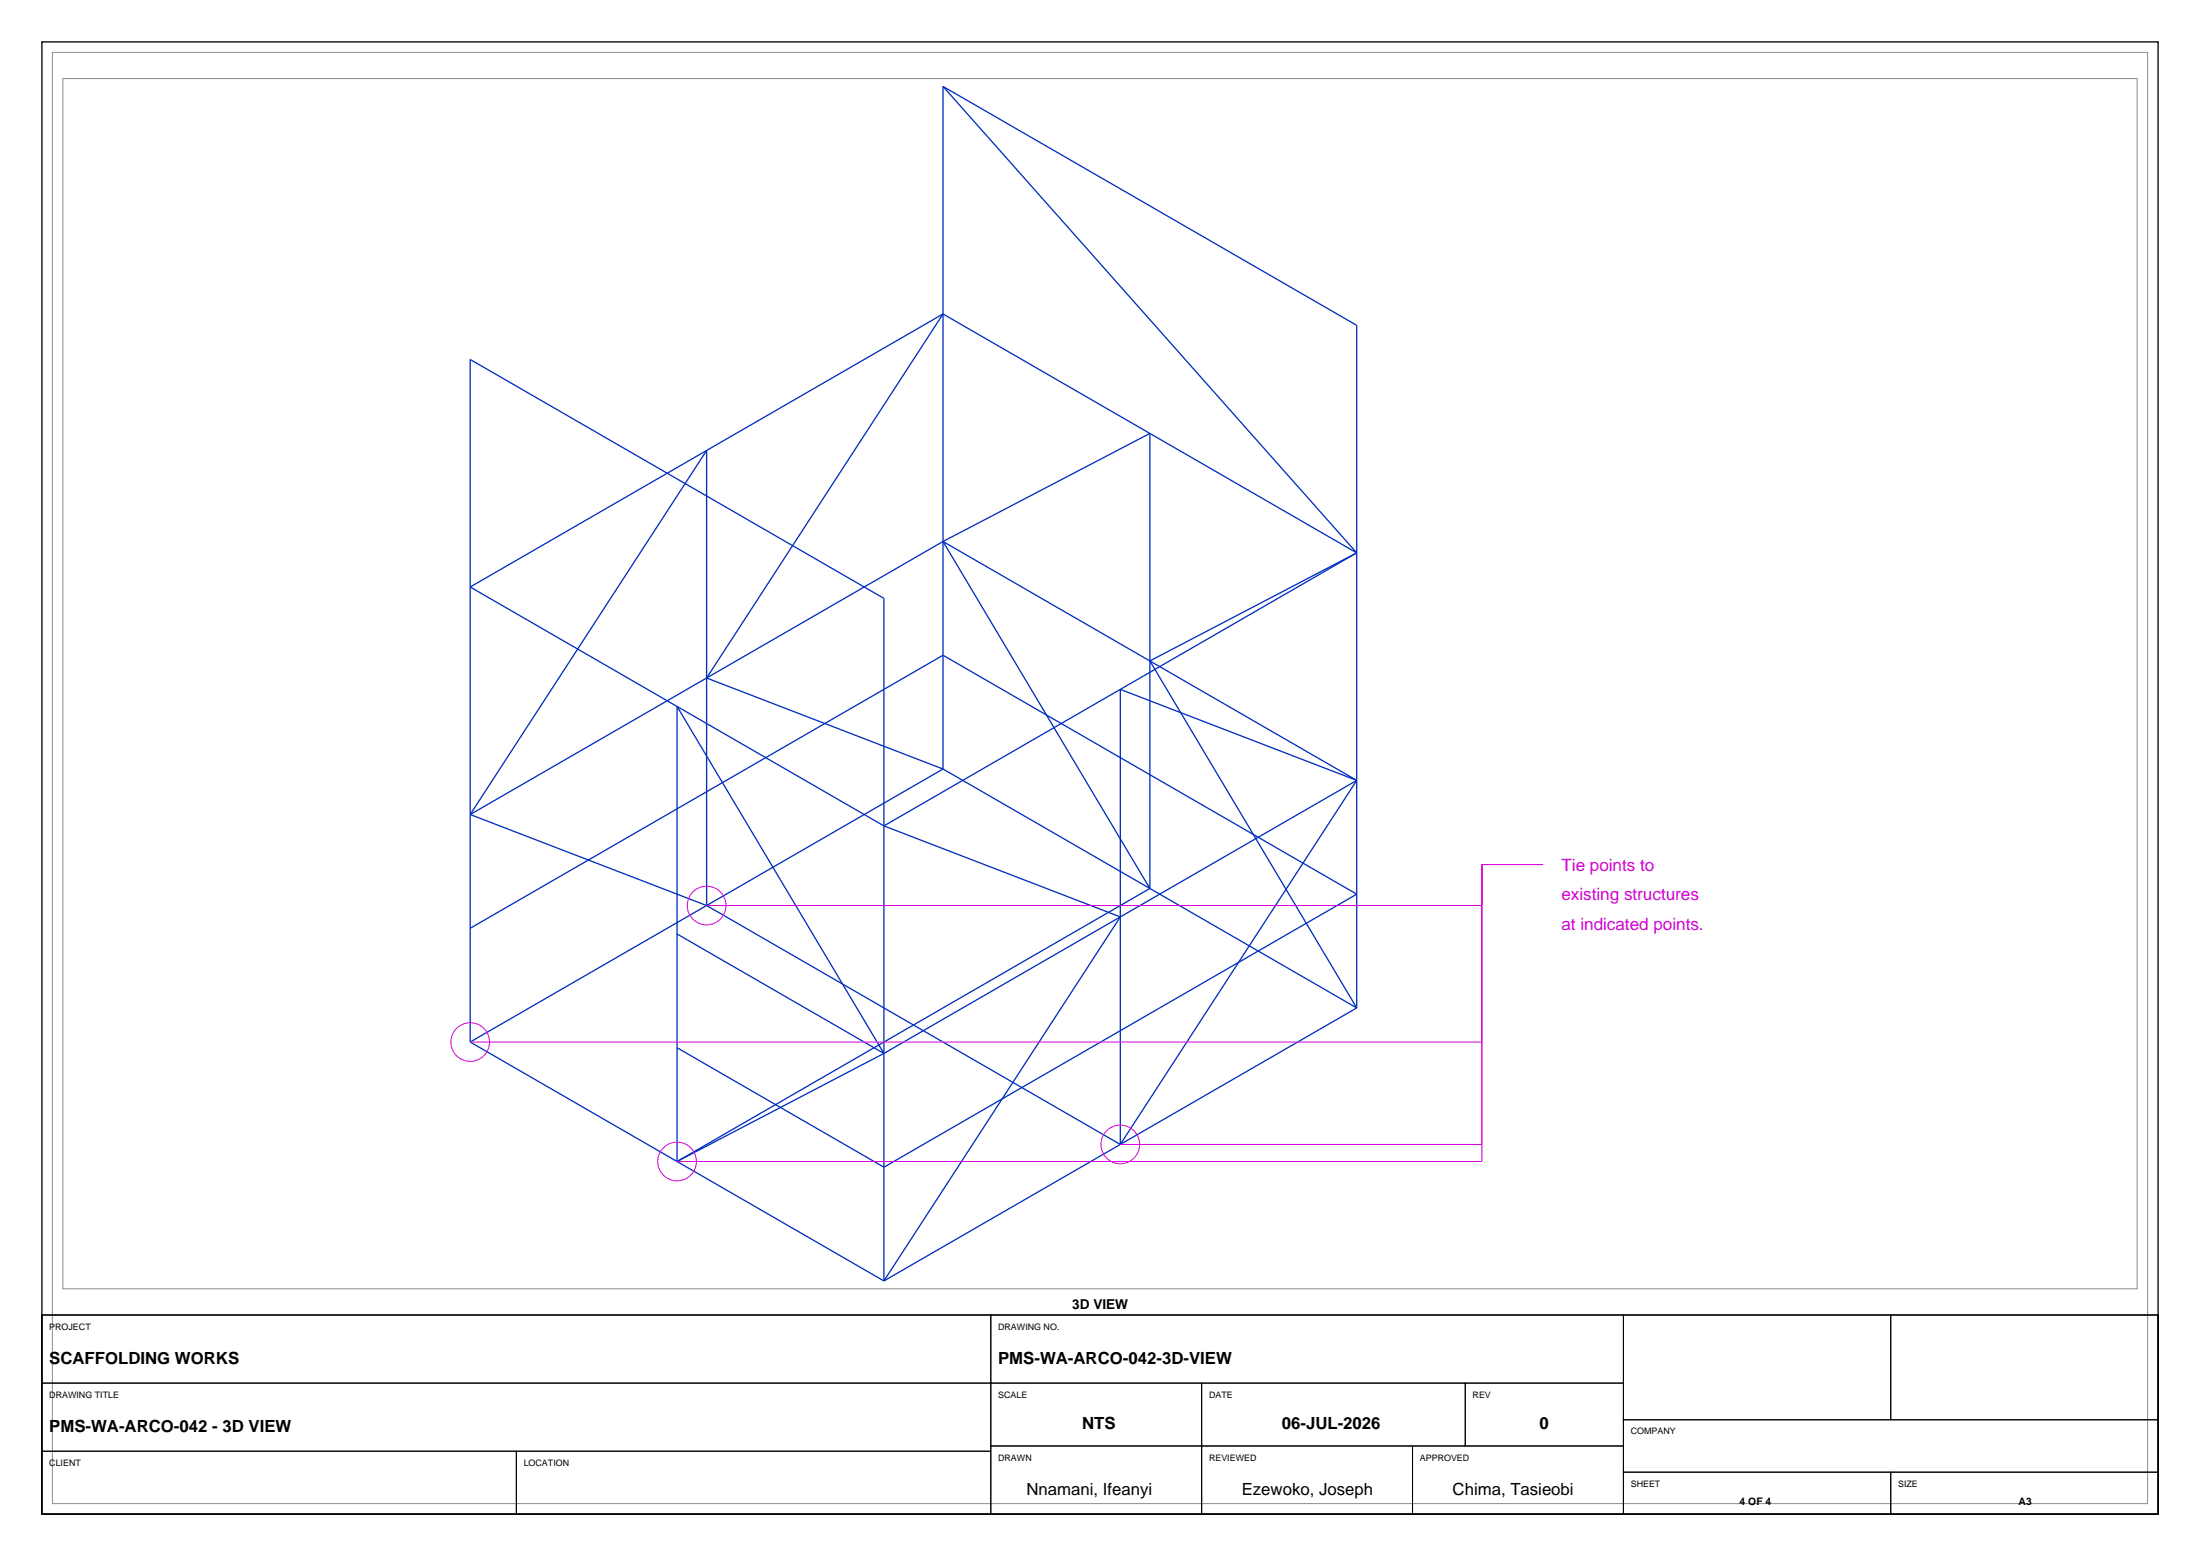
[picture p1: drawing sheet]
<svg xmlns="http://www.w3.org/2000/svg" width="420mm" height="297mm" viewBox="0 0 420 297" stroke-linecap="round" stroke-linejoin="round" font-family="sans-serif">
<path d="M8 8h404v281h-404zM8 251h404v38h-404z" fill="none" stroke="#000" stroke-width=".25"/>
<path d="M10 10h400v277h-400zM12 15h396v231h-396z" fill="none" stroke="#8c8c8c" stroke-width=".19"/>
<g fill="none" stroke="#002ebf" stroke-width=".25">
<path d="M180 16.5l79 45.6v130.3M180 16.5v130.3M180 16.5l79 89M180 59.9l-45.1 26.1M180 59.9l39.5 22.8M180 59.9l-45.1 69.5M134.9 86v86.8M134.9 86l-45.1 26 78.9 45.6M134.9 86l-45.1 69.5M219.5 82.7v86.9M219.5 82.7l39.5 22.8M219.5 82.7l-39.5 20.7"/>
<path d="M180 103.4l79 45.6M180 103.4l-45.1 26M180 103.4l39.5 66.2M259 105.5l-45.1 26.1M259 105.5l-39.5 20.7 39.5 66.2M134.9 129.4l-45.1 26.1M134.9 129.4l45.1 17.4M213.9 131.6v86.8M213.9 131.6l-45.2 26M213.9 131.6l45.1 17.4M89.8 155.5l45.1 17.3M168.7 157.6l45.2 17.4"/>
<path d="M180 146.8l79 45.6M180 146.8l-45.1 26M259 149l-45.1 26M259 149l-45.1 69.4M89.8 177.2l90.2-52.1 79 45.6-90.3 52.1-39.4-22.8M129.3 178.3l39.4 22.8M134.9 172.8l-45.1 26.1M134.9 172.8l79 45.6M213.9 175l-45.2 26.1M213.9 175l-45.2 69.5M219.5 169.6l-90.2 52.1M89.8 198.9l78.9 45.6"/>
<path d="M89.8 198.9v-130.3l78.9 45.6v130.3M259 192.4l-45.1 26M168.7 201.1l-39.4-66.3v86.9M168.7 201.1l-39.4 20.6M213.9 218.4l-45.2 26.1"/>
</g>
<g fill="none" stroke="#d900d9" stroke-width=".19">
<path d="M134.9 172.8h148M294.6 165h-11.7v56.7h-153.6M89.8 198.9h193.1M213.9 218.4h69"/>
<circle cx="134.9" cy="172.8" r="3.7"/>
<circle cx="89.8" cy="198.9" r="3.7"/>
<circle cx="213.9" cy="218.4" r="3.7"/>
<circle cx="129.3" cy="221.7" r="3.7"/>
</g>
<g fill="none" stroke="#000" stroke-width=".19">
<path d="M8 251h181.2v13h-181.2zM189.2 251h120.7v13h-120.7zM309.9 251h51.1v20h-51.1zM361 251h51v20h-51zM8 264h181.2v13h-181.2zM8 277h90.6v12h-90.6zM98.6 277h90.6v12h-90.6zM189.2 264h40.2v12h-40.2zM189.2 276h40.2v13h-40.2zM229.4 264h50.3v12h-50.3zM229.4 276h40.3v13h-40.3zM269.7 276h40.2v13h-40.2z"/>
<path d="M279.7 264h30.2v12h-30.2zM309.9 271h102.1v10h-102.1zM309.9 281h51.1v8h-51.1zM361 281h51v8h-51z"/>
</g>
<g font-size="3.3" fill="#d900d9">
<text x="298.1" y="166.2">Tie points to</text>
<text x="298.1" y="171.8">existing structures</text>
<text x="298.1" y="177.5">at indicated points.</text>
</g>
<g font-size="3.2">
<text x="9.4" y="260.3">SCAFFOLDING WORKS</text>
<text x="190.6" y="260.3">PMS-WA-ARCO-042-3D-VIEW</text>
<text x="9.4" y="273.3">PMS-WA-ARCO-042 - 3D VIEW</text>
<text x="206.6" y="272.8">NTS</text>
<text x="244.7" y="272.8">06-JUL-2026</text>
<text x="293.9" y="272.8">0</text>
<text x="196" y="285.4">Nnamani, Ifeanyi</text>
<text x="237.1" y="285.4">Ezewoko, Joseph</text>
<text x="277.3" y="285.4">Chima, Tasieobi</text>
</g>
<text font-size="2.6" x="204.7" y="249.8">3D VIEW</text>
<g font-size="2">
<text x="332.1" y="287.2">4 OF 4</text>
<text x="385.4" y="287.2">A3</text>
</g>
<g font-size="1.7">
<text x="9.4" y="253.8">PROJECT</text>
<text x="190.6" y="253.8">DRAWING NO.</text>
<text x="9.4" y="266.8">DRAWING TITLE</text>
<text x="190.6" y="266.8">SCALE</text>
<text x="230.8" y="266.8">DATE</text>
<text x="281.1" y="266.8">REV</text>
<text x="311.3" y="273.8">COMPANY</text>
<text x="9.4" y="279.8">CLIENT</text>
<text x="100" y="279.8">LOCATION</text>
<text x="190.6" y="278.8">DRAWN</text>
<text x="230.8" y="278.8">REVIEWED</text>
<text x="271.1" y="278.8">APPROVED</text>
<text x="311.3" y="283.8">SHEET</text>
<text x="362.4" y="283.8">SIZE</text>
</g>
</svg>
